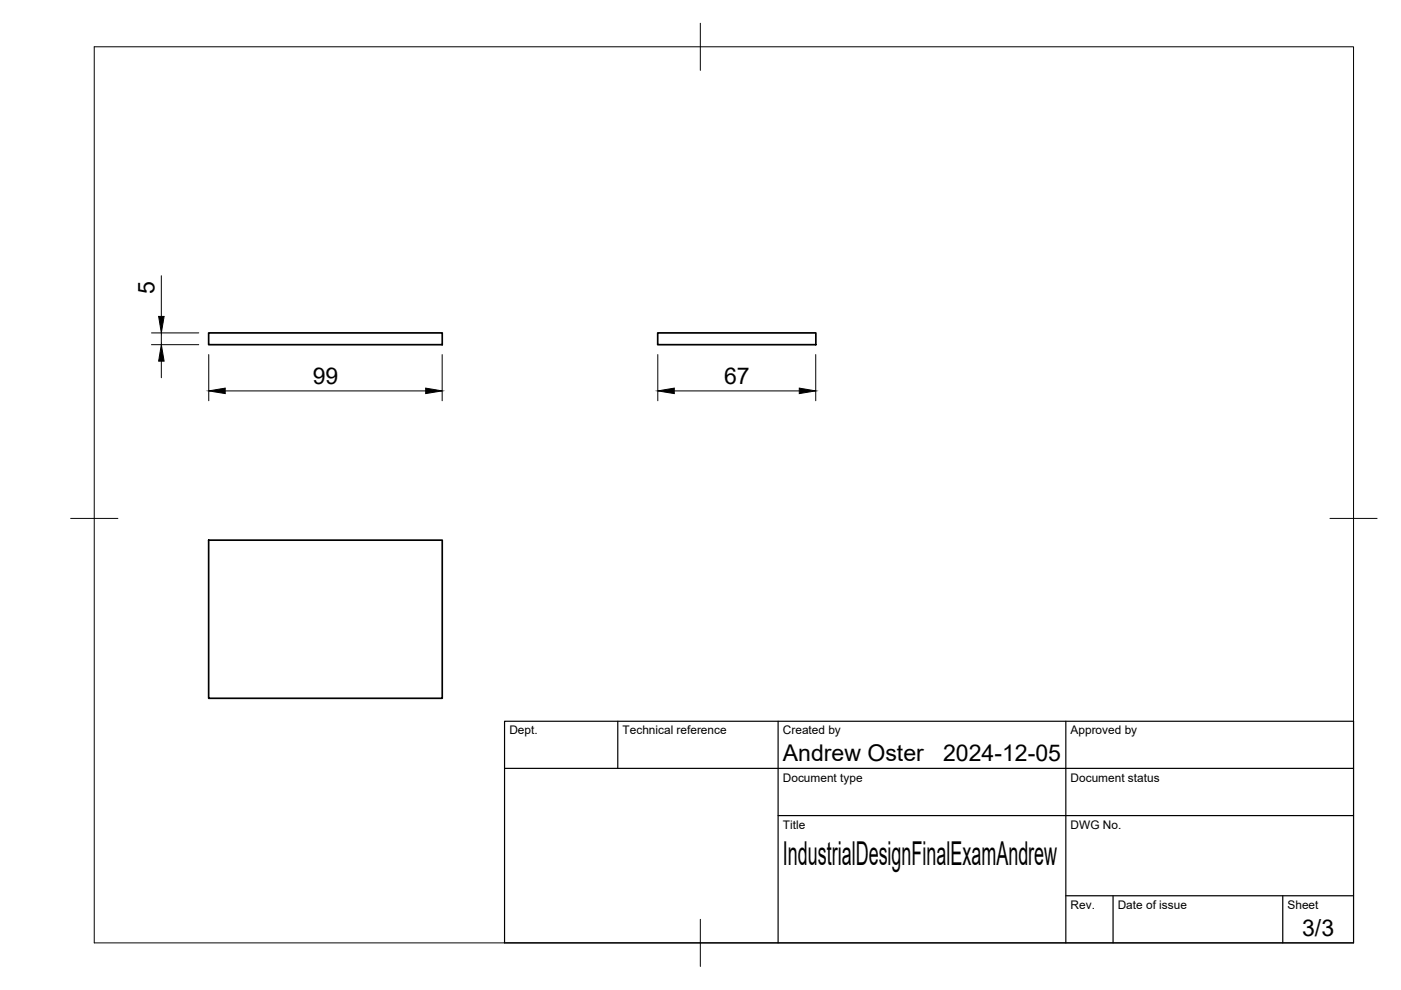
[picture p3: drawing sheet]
<svg xmlns="http://www.w3.org/2000/svg" width="297mm" height="210mm" viewBox="0 0 297 210" stroke-linecap="round" stroke-linejoin="round" font-family="sans-serif">
<!-- layer: Visible -->
<path d="M44.2 70.6h49.6v2.5h-49.6zM139.4 70.6h33.6v2.5h-33.6zM44.2 114.5h49.6v33.6h-49.6z" fill="none" stroke="#000" stroke-width=".36"/>
<!-- layer: BORDER -->
<path d="M20 9.9h267v190h-267zM148.5 4.9v10M15 109.9h10M282 109.9h10M148.5 194.9v10" fill="none" stroke="#000" stroke-width=".21"/>
<!-- layer: TITLEBLOCK -->
<path d="M107 152.9h180v47h-180zM131 152.9v10M165 152.9v47M226 152.9v47M107 162.9h180M165 172.9h122M226 189.9h61M236 189.9v10M272 189.9v10" fill="none" stroke="#000" stroke-width=".25"/>
<!-- layer: FD_Dimensions -->
<path d="M34.2 58.5v8.6M32.1 73.1h10M32.1 70.6h10M34.2 70.6v2.5M34.2 76.6v3.5M44.3 75.2v9.8M93.7 75.2v9.8M139.5 75.2v9.8M173 75.2v9.8M47.8 82.9h42.5M143 82.9h26.5" fill="none" stroke="#000" stroke-width=".21"/>
<path d="M34.2 73.1l.6 3.5h-1.2zM33.6 67.1h1.2l-.6 3.5zM44.3 82.9l3.5-.6v1.2zM90.3 82.3l3.4 .6-3.4 .6zM139.5 82.9l3.5-.6v1.2zM169.5 82.3l3.5 .6-3.5 .6z" fill="#000" stroke="#000" stroke-width=".21"/>
<text font-size="7" x="166" y="183.4">IndustrialDesignFinalExamAndrew</text>
<g font-size="4.9">
<text x="32.7" y="62.4" transform="rotate(-90 32.7 62.4)">5</text>
<text x="66.3" y="81.4">99</text>
<text x="153.5" y="81.4">67</text>
<text x="166" y="161.4">Andrew Oster</text>
<text x="200" y="161.4">2024-12-05</text>
<text x="276.1" y="198.6">3/3</text>
</g>
<g font-size="2.5">
<text x="108" y="155.7">Dept.</text>
<text x="132" y="155.7">Technical reference</text>
<text x="166" y="155.7">Created by</text>
<text x="227" y="155.7">Approved by</text>
<text x="166" y="165.7">Document type</text>
<text x="227" y="165.7">Document status</text>
<text x="166" y="175.7">Title</text>
<text x="227" y="175.7">DWG No.</text>
<text x="227" y="192.7">Rev.</text>
<text x="237" y="192.7">Date of issue</text>
<text x="273" y="192.7">Sheet</text>
</g>
</svg>
